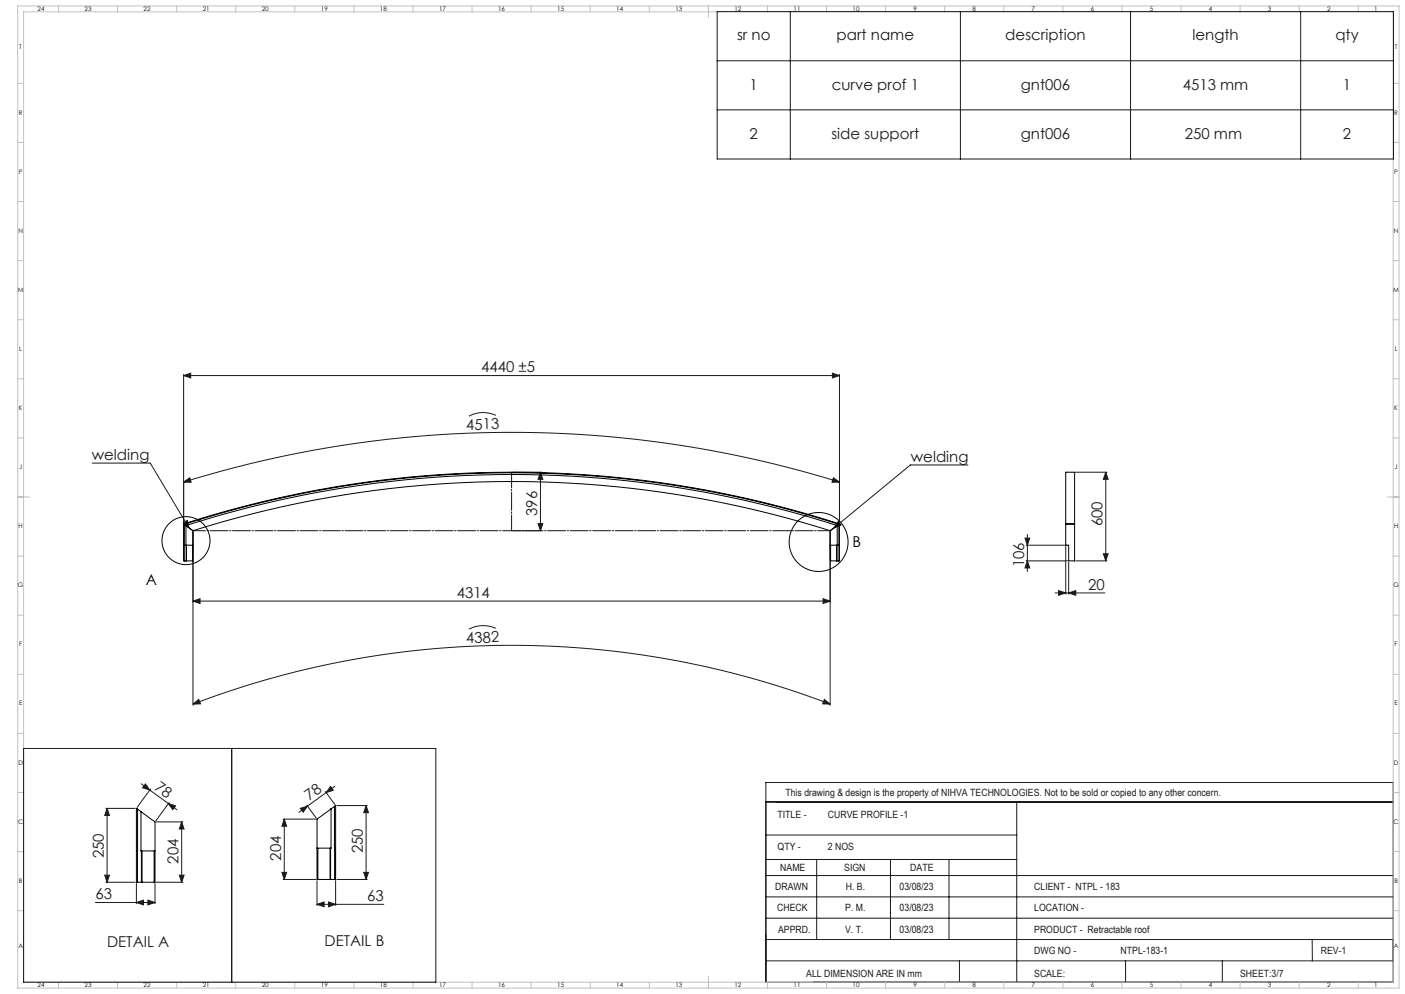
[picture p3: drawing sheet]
<svg xmlns="http://www.w3.org/2000/svg" width="1189mm" height="841mm" viewBox="0 0 1189 841" stroke-linecap="round" stroke-linejoin="round" font-family="sans-serif">
<g fill="none" stroke="#000" stroke-width=".85">
<path d="M648 678v153"/>
<circle cx="157" cy="457" r="20"/>
<circle cx="693" cy="459" r="25"/>
</g>
<g fill="none" stroke="#191924" stroke-width=".85">
<path d="M607 10h572v125h-572zM669 10v125M813 10v125M957 10v125M1101 10v125M607 51h572M607 93h572M155 318l6-2v4zM155 317v125M155 318h555M704 316l6 2-6 2zM710 317v125"/>
<path d="M420 351a25 25 0 0 0-23 1M78 392h49l33 55M434 400h24M457 400l2 6h-4zM457 400v49M819 393h-49l-64 54M910 400h27M936 400v75M936 400l2 6h-4zM155 408l6-4 1 4zM155 408a936 936 0 0 1 555 0M705 404l5 4h-6z"/>
<path d="M155 442l4-2 1 7zM163 450v147M434 449h24M455 443h4l-2 6zM703 450v147M709 441l3 3-6 3zM867 455h4l-2 6zM869 452v32M868 461h33M868 475h35M869 475l2 6h-4zM902 462v41"/>
<path d="M904 476v27M910 475h27M934 469h4l-2 6zM896 500l6 2-6 2zM163 509l6-2v4zM163 509h540M697 507l6 2-6 2zM893 502h42M904 502l6-2v4zM420 532a25 25 0 0 0-23 0M163 596l5-4 2 4zM163 596a756 756 0 0 1 540 0"/>
<path d="M698 592l5 4h-7zM20 633h349v198h-349zM196 633v198M119 663l31 22M123 663l4 5-6-1zM127 668l-11 15M143 680l6 2-3 3zM143 679l-11 16M275 670l8 11M280 665l2 4-6 2zM283 665l-30 22M648 662h531v169h-531z"/>
<path d="M648 678h531M860 678v153M90 684h24M91 684l2 6h-4zM91 684v62M132 695h23M154 695l2 6h-4zM154 695v51M240 693h27M241 693v51M241 693l2 6h-4zM254 684l6-2-3 5z"/>
<path d="M260 681l8 11M285 682h26M310 682v62M310 682l2 6h-4zM648 706h212M239 738h4l-2 6zM308 738h4l-2 6zM648 727h212M691 727v68M754 727v68M803 727v68M89 740h4l-2 6z"/>
<path d="M90 746h24M115 747v18M131 747v18M132 746h23M152 740h4l-2 6zM240 744h27M268 745v21M284 745v21M285 744h26M648 759h531M648 741h531M81 764h50"/>
<path d="M115 764l6-2v4zM125 762l6 2-6 2zM268 765l6-2v4zM268 765h57M278 763l6 2-6 2zM648 777h531M648 795h531M1110 795l1 18M648 813h531M812 813v18M953 813v18M1034 813v18"/>
</g>
<g fill="none" stroke="#c0c0c0" stroke-width=".85">
<path d="M15 5h1169v831h-1169zM20 10h1159v821h-1159zM49 5v5M99 5v5M149 5v5M199 5v5M249 5v5M299 5v5M349 5v5M399 5v5M449 5v5M499 5v5"/>
<path d="M549 5v5M599 5v10M649 5v5M699 5v5M749 5v5M799 5v5M849 5v5M899 5v5M949 5v5M999 5v5M1049 5v5M1099 5v5"/>
<path d="M1149 5v5M15 71h5M1179 71h5M15 121h5M1179 121h5M15 171h5M1179 171h5M15 221h5M1179 221h5M15 271h5M1179 271h5M15 321h5"/>
<path d="M1179 321h5M15 371h5M1179 371h5M15 421h10M1174 421h10M15 471h5M1179 471h5M15 521h5M1179 521h5M15 571h5M1179 571h5M15 621h5"/>
<path d="M1179 621h5M15 671h5M1179 671h5M15 721h5M1179 721h5M15 771h5M1179 771h5M49 831v5M99 831v5M149 831v5M199 831v5M249 831v5"/>
<path d="M299 831v5M349 831v5M399 831v5M449 831v5M499 831v5M549 831v5M599 826v10M649 831v5M699 831v5M749 831v5M799 831v5M849 831v5"/>
<path d="M899 831v5M949 831v5M999 831v5M1049 831v5M1099 831v5M1149 831v5"/>
</g>
<path d="M163 449h540" fill="none" stroke="#191924" stroke-width=".85" stroke-dasharray="15.2 1.3 1.3 1.3" stroke-dashoffset="4.7"/>
<path d="M433 449v-49" fill="none" stroke="#191924" stroke-width=".85" stroke-dasharray="15.2 1.3 1.3 1.3" stroke-dashoffset="1.9"/>
<g fill="#191924">
<path d="M155 442l4-2 1 7zM709 441l3 3-6 3z"/>
<path d="M455 443h4l-2 6zM457 400l2 6h-4z"/>
<path d="M896 500l6 2-6 2zM904 502l6-2v4z"/>
<path d="M115 764l6-2v4zM125 762l6 2-6 2z"/>
<path d="M278 763l6 2-6 2zM268 765l6-2v4z"/>
<path d="M705 404l5 4h-6zM155 408l6-4 1 4z"/>
<path d="M698 592l5 4h-7zM163 596l5-4 2 4z"/>
<path d="M254 684l6-2-3 5zM280 665l2 4-6 2z"/>
<path d="M152 740h4l-2 6zM154 695l2 6h-4zM89 740h4l-2 6zM91 684l2 6h-4z"/>
<path d="M867 455h4l-2 6zM869 475l2 6h-4zM936 400l2 6h-4zM934 469h4l-2 6zM310 682l2 6h-4zM308 738h4l-2 6zM241 693l2 6h-4zM239 738h4l-2 6z"/>
<path d="M123 663l4 5-6-1zM143 680l6 2-3 3z"/>
<path d="M163 509l6-2v4zM697 507l6 2-6 2z"/>
<path d="M155 318l6-2v4zM704 316l6 2-6 2z"/>
</g>
<g fill="none" stroke="#000" stroke-width=".85">
<path d="M155 443a902 902 0 0 1 555 0M155 443h1M155 443v32h8v-26M156 443v1M156 444h.1M156 444a902 902 0 0 1 554 0M156 444v31M156 444l1 1M157 445a900 900 0 0 1 551 0M157 445h.1M157 445v16M157 445l6 4"/>
<path d="M163 449h.1M163 449a895 895 0 0 1 540 0M703 449h.1M708 445l-5 4M708 445h.1M708 445v16M710 444h.1M710 444v31M710 444l-2 1M710 443v1M710 443h.1M710 443v32h-7v-26"/>
<path d="M902 443v-43h7v43M902 443v18h2v14h5v-32M902 443h.1M902 443h7M909 443h.1M155 461h1M156 461h.1M156 475h.1M157 461h.1M157 461h6M158 461l-1 14M158 475h.1"/>
<path d="M158 461v14M163 475h.1M163 461v14M703 461h.1M703 461h5M703 461v14M708 461v14M708 475h.1M710 461h.1M116 685l-1-1v62h16v-51l-12-8M116 685h.1M116 685l1 61"/>
<path d="M116 685l3 2M119 687h.1M119 687v33M280 684h.1M280 684v34M283 682v62M283 682l-3 2M283 682h.1M283 682h1v62h-16v-51l12-9M115 720h1M116 720h.1M119 720h.1"/>
<path d="M119 720h12M120 720v26M130 720v26M268 718h12M269 718v26M279 718v26M280 718v26M280 718h.1M283 718h.1M283 718h1M120 746h.1M130 746h.1"/>
<path d="M269 744h.1M279 744h.1"/>
</g>
<g font-size="12.7" fill="#191924">
<text x="624" y="34">sr no</text>
<text x="708" y="34">part name</text>
<text x="851" y="34">description</text>
<text x="1009" y="34">length</text>
<text x="1130" y="34">qty</text>
<text x="634" y="76">1</text>
<text x="704" y="76">curve prof 1</text>
<text x="864" y="76">gnt006</text>
<text x="1001" y="76">4513 mm</text>
<text x="1136" y="76">1</text>
<text x="634" y="117">2</text>
<text x="704" y="117">side support</text>
<text x="864" y="117">gnt006</text>
<text x="1003" y="117">250 mm</text>
<text x="1136" y="117">2</text>
<text x="407" y="315">4440 ±5</text>
<text x="395" y="364" transform="rotate(-1 395 364)">4513</text>
<text x="78" y="389">welding</text>
<text x="771" y="391">welding</text>
<text x="455" y="437" transform="rotate(-90 455 437)">396</text>
<text x="933" y="445" transform="rotate(-90 933 445)">600</text>
<text x="867" y="480" transform="rotate(-90 867 480)">106</text>
<text x="921" y="499">20</text>
<text x="386" y="506">4314</text>
<text x="394" y="544" transform="rotate(-2 394 544)">4382</text>
<text x="130" y="667" transform="rotate(36 130 667)">78</text>
<text x="262" y="678" transform="rotate(-36 262 678)">78</text>
<text x="307" y="722" transform="rotate(-90 307 722)">250</text>
<text x="88" y="726" transform="rotate(-90 88 726)">250</text>
<text x="151" y="731" transform="rotate(-90 151 731)">204</text>
<text x="238" y="728" transform="rotate(-90 238 728)">204</text>
<text x="81" y="761">63</text>
<text x="311" y="762">63</text>
<text x="91" y="801">DETAIL A</text>
<text x="275" y="800">DETAIL B</text>
</g>
<g font-size="12.7">
<text x="721" y="462">B</text>
<text x="123" y="495">A</text>
</g>
<g font-size="8.5" fill="#191924">
<text x="665" y="674">This drawing &amp; design is the property of NIHVA TECHNOLOGIES. Not to be sold or copied to any other concern.</text>
<text x="658" y="692">TITLE -</text>
<text x="701" y="692">CURVE PROFILE -1</text>
<text x="658" y="719">QTY -</text>
<text x="701" y="719">2 NOS</text>
<text x="660" y="737">NAME</text>
<text x="714" y="737">SIGN</text>
<text x="770" y="737">DATE</text>
<text x="656" y="753">DRAWN</text>
<text x="716" y="753">H. B.</text>
<text x="761" y="753">03/08/23</text>
<text x="875" y="753">CLIENT - NTPL - 183</text>
<text x="658" y="771">CHECK</text>
<text x="715" y="771">P. M.</text>
<text x="761" y="771">03/08/23</text>
<text x="875" y="771">LOCATION -</text>
<text x="659" y="789">APPRD.</text>
<text x="715" y="789">V. T.</text>
<text x="761" y="789">03/08/23</text>
<text x="875" y="789">PRODUCT - Retractable roof</text>
<text x="875" y="807">DWG NO -</text>
<text x="948" y="807">NTPL-183-1</text>
<text x="1118" y="807">REV-1</text>
<text x="682" y="826">ALL DIMENSION ARE IN mm</text>
<text x="875" y="826">SCALE:</text>
<text x="1049" y="826">SHEET:3/7</text>
</g>
<g font-size="5.3">
<text x="32" y="9">24</text>
<text x="72" y="9">23</text>
<text x="122" y="9">22</text>
<text x="172" y="9">21</text>
<text x="222" y="9">20</text>
<text x="272" y="9">19</text>
<text x="322" y="9">18</text>
<text x="372" y="9">17</text>
<text x="422" y="9">16</text>
<text x="472" y="9">15</text>
<text x="522" y="9">14</text>
<text x="572" y="9">13</text>
<text x="622" y="9">12</text>
<text x="672" y="9">11</text>
<text x="722" y="9">10</text>
<text x="773" y="9">9</text>
<text x="823" y="9">8</text>
<text x="873" y="9">7</text>
<text x="923" y="9">6</text>
<text x="973" y="9">5</text>
<text x="1023" y="9">4</text>
<text x="1073" y="9">3</text>
<text x="1123" y="9">2</text>
<text x="1163" y="9">1</text>
<text x="16" y="42">T</text>
<text x="1180" y="42">T</text>
<text x="16" y="97">R</text>
<text x="1180" y="97">R</text>
<text x="16" y="147">P</text>
<text x="1180" y="147">P</text>
<text x="16" y="197">N</text>
<text x="1180" y="197">N</text>
<text x="15" y="247">M</text>
<text x="1179" y="247">M</text>
<text x="16" y="297">L</text>
<text x="1180" y="297">L</text>
<text x="16" y="347">K</text>
<text x="1180" y="347">K</text>
<text x="16" y="397">J</text>
<text x="1180" y="397">J</text>
<text x="16" y="447">H</text>
<text x="1180" y="447">H</text>
<text x="15" y="497">G</text>
<text x="1179" y="497">G</text>
<text x="16" y="547">F</text>
<text x="1180" y="547">F</text>
<text x="16" y="597">E</text>
<text x="1180" y="597">E</text>
<text x="16" y="647">D</text>
<text x="1180" y="647">D</text>
<text x="15" y="697">C</text>
<text x="1179" y="697">C</text>
<text x="16" y="747">B</text>
<text x="1180" y="747">B</text>
<text x="16" y="802">A</text>
<text x="1180" y="802">A</text>
<text x="32" y="835">24</text>
<text x="72" y="835">23</text>
<text x="122" y="835">22</text>
<text x="172" y="835">21</text>
<text x="222" y="835">20</text>
<text x="272" y="835">19</text>
<text x="322" y="835">18</text>
<text x="372" y="835">17</text>
<text x="422" y="835">16</text>
<text x="472" y="835">15</text>
<text x="522" y="835">14</text>
<text x="572" y="835">13</text>
<text x="622" y="835">12</text>
<text x="672" y="835">11</text>
<text x="722" y="835">10</text>
<text x="773" y="835">9</text>
<text x="823" y="835">8</text>
<text x="873" y="835">7</text>
<text x="923" y="835">6</text>
<text x="973" y="835">5</text>
<text x="1023" y="835">4</text>
<text x="1073" y="835">3</text>
<text x="1123" y="835">2</text>
<text x="1163" y="835">1</text>
</g>
</svg>
